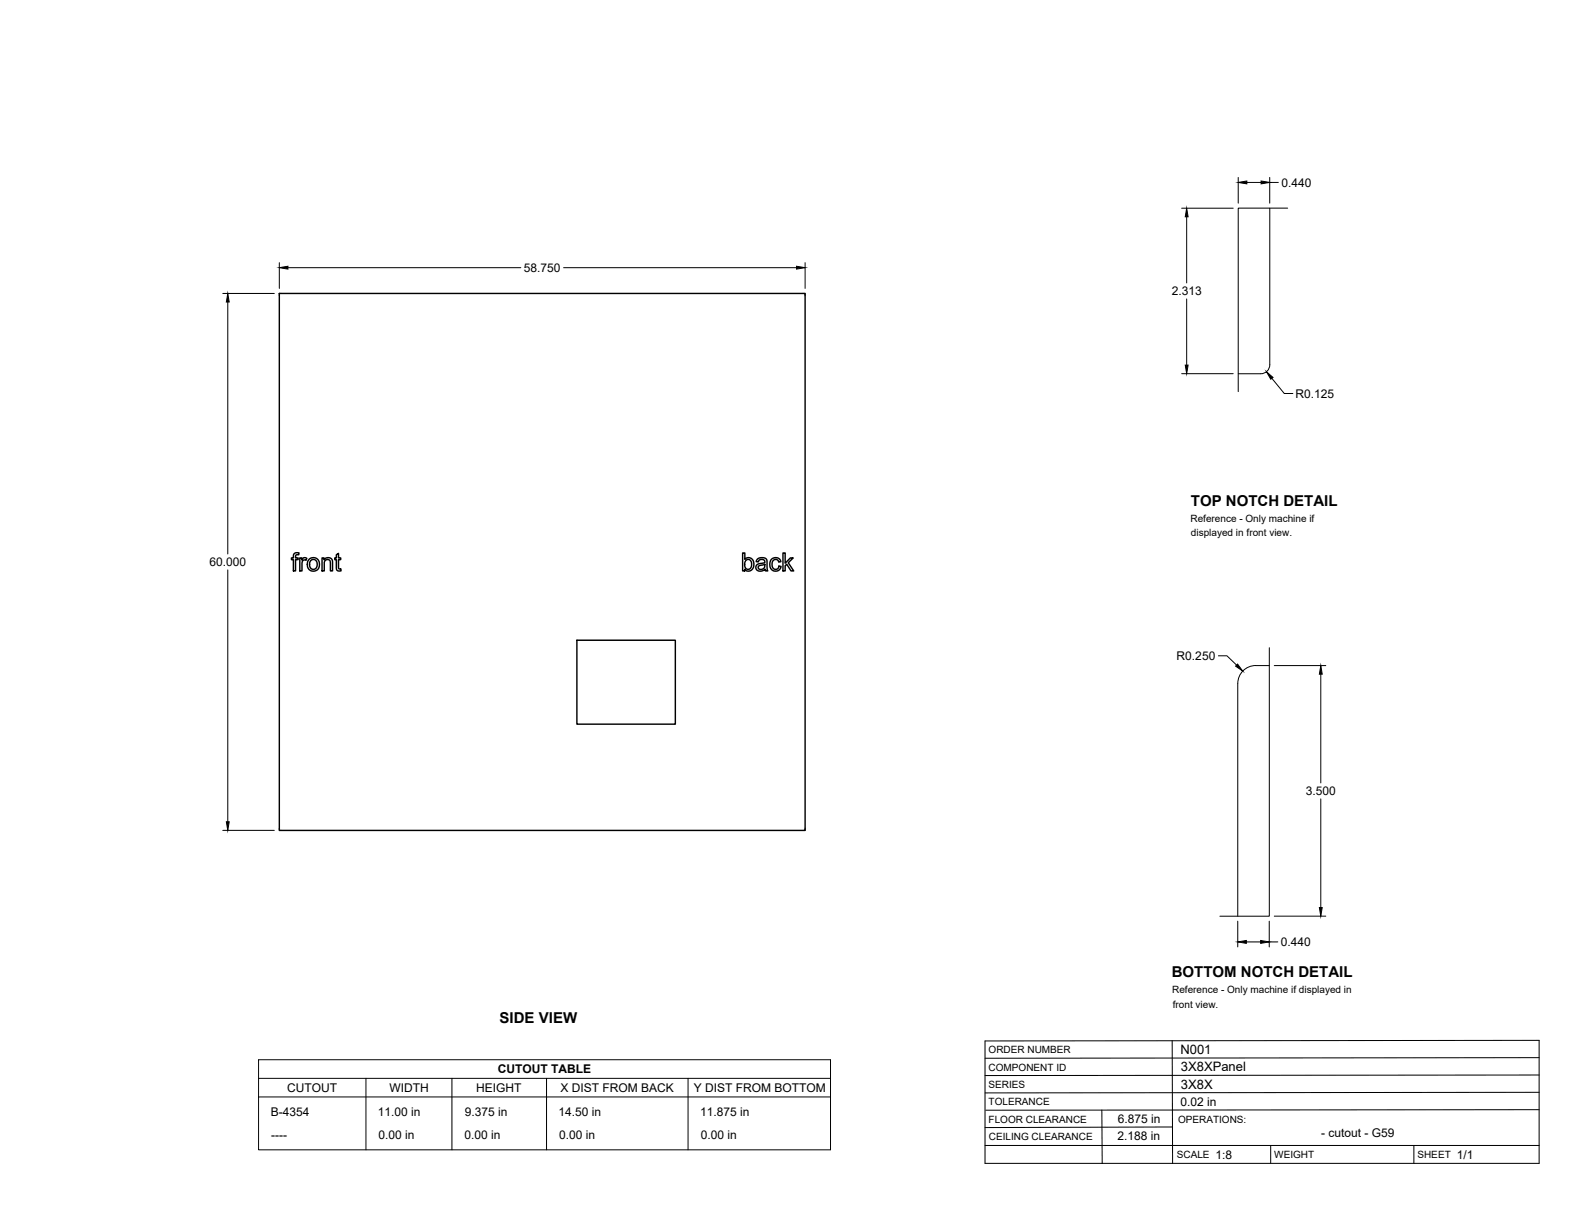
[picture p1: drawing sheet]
<svg xmlns="http://www.w3.org/2000/svg" width="559mm" height="432mm" viewBox="0 0 559 432" stroke-linecap="round" stroke-linejoin="round" font-family="sans-serif">
<!-- layer: Visible -->
<g fill="none" stroke="#000" stroke-width=".51">
<path d="M99.1 104.1h186.5v190.5h-186.5zM104.4 196.4l.7-.3 1 .1-.1 .7a.73 .73 0 0 0-.8-.1 .73 .73 0 0 0-.3 .7v.5h.9v.6h-.9v4h-.8v-4h-.7v-.6h.7v-1zM106.4 198h.7v.6a1.12 1.12 0 0 1 1.8-.5l-.3 .7-.4-.1a1.06 1.06 0 0 0-1.1 1.5v2.4h-.7zM109.7 198.4l1-.5a2.33 2.33 0 0 1 2.6 2.9 2.33 2.33 0 0 1-3.7 1.2l-.5-1.3a2.56 2.56 0 0 1 .6-2.3zM110.2 198.9l1.3-.4 .9 .8 .1 1.4-.7 1.1-.9 .2-.9-.7-.2-1.2zM114.3 198h.7v.6a1.64 1.64 0 0 1 1.9-.7 1.64 1.64 0 0 1 1.1 1.8v2.9h-.8l-.1-3.7-.9-.4-.8 .3-.4 .8v3h-.7zM119.3 196.8l.8-.5v1.7h.8v.6h-.8v3.1l.8 .2 .1 .6-.6 .1a1.02 1.02 0 0 1-1.1-1.4v-2.6h-.5v-.6h.5zM263.5 196.2h.8v2.3a1.92 1.92 0 0 1 2.3-.3 1.92 1.92 0 0 1 .9 2.2l-.3 1.2a1.74 1.74 0 0 1-3 .4v.6h-.7zM264.6 198.9l.5-.3a1.77 1.77 0 0 1 1.7 1.2 1.77 1.77 0 0 1-.8 2l-.6 .2-.6-.2a2.15 2.15 0 0 1-.6-2.2zM268.7 198.4l1.7-.6 1.5 .5 .2 .6 .3 3.7h-.8l-.2-.6a1.76 1.76 0 0 1-1.9 .7 1.76 1.76 0 0 1-1.3-1.6l.6-.9 1.7-.4a.68 .68 0 0 0 .8-.6 .68 .68 0 0 0-.8-.7 1.11 1.11 0 0 0-1.5 .9l-.7-.1zM273.7 198.5a1.95 1.95 0 0 1 1.9-.7 1.95 1.95 0 0 1 1.5 1.5l-.8 .1a1.26 1.26 0 0 0-1.6-.8 1.26 1.26 0 0 0-.8 1.7l.2 .9 .5 .6a1.16 1.16 0 0 0 1.8-.9l.7 .1-.3 .9a2.06 2.06 0 0 1-2.5 .6 2.06 2.06 0 0 1-1.2-2.2zM277.8 196.2h.8v3.6l1.8-1.8h1l-1.7 1.7 1.9 2.9h-1l-1.5-2.4-.5 .5v1.9h-.8z"/>
<path d="M269.2 200.8l1.4-.3a.43 .43 0 0 1 .5-.2 .43 .43 0 0 1 .3 .5 1.25 1.25 0 0 1-1 1.2 1.25 1.25 0 0 1-1.4-.7zM204.7 227.2h34.9v29.7h-34.9z"/>
</g>
<!-- layer: Reference -->
<path d="M450.5 73.9v55.5a3.2 3.2 0 0 1-3.2 3.2h-8M456.9 73.9h-17.6v65.1M99.9 104.1h-.8v.8M284.8 104.1h.8v.8M450.3 236.2a12.8 12.8 0 0 0-7.7 .6 6.4 6.4 0 0 0-3.4 5.7l-.1 82.6M450.3 229.8v95.3h-17.5M99.1 293.8v.8h.8M285.6 293.8v.8h-.8" fill="none" stroke="#000" stroke-width=".35"/>
<!-- layer: Titleblock -->
<path d="M349.5 369.3l196.6-.2v43.7h-196.6zM415.9 369.3l.1 43.5M546.1 375.3l-196.6 .2M390.9 393.9l.2 18.9M416 399.9l-66.5 .2M546.1 393.7l-196.3 .2M546.1 387.6l-196.6 .2M546.1 381.4l-196.6 .2M349.5 406.4h196.6M450.8 406.4v6.4M501.6 406.4v6.4" fill="none" stroke="#000" stroke-width=".36"/>
<!-- layer: Custom Tables -->
<path d="M91.7 376h203v32h-203zM91.7 382.6h203M91.7 389.2h203M129.8 382.6v25.4M160.3 382.6v25.4M193.9 382.6v25.4M244.1 382.6v25.4" fill="none" stroke="#000" stroke-width=".35"/>
<!-- layer: FD_Dimensions -->
<g fill="none" stroke="#000" stroke-width=".35">
<path d="M419.2 73.9h18.3M421 76.9v23.5M439.3 62.9v9.2M442.4 64.7h5M450.5 62.9v9.2M450.5 64.7h3M99.1 93.2v9.1M102.2 95h82.6M200 95h82.6M285.6 93.2v9.1M79 104.1h18.3M80.8 107.2v89.4"/>
<path d="M421 106.1v23.4M419.2 132.6h18.3M451.3 134.2l4.4 5.4h3M80.8 202.2v89.4M432.3 232.7h3l3.4 3.3M452.1 236.2h18.3M468.6 239.2v38.6M79 294.6h18.3M468.6 283.4v38.6M439.1 326.8v9.2M442.2 334.2h5.1M450.3 326.8v9.2"/>
<path d="M450.3 334.2h3.1M452.1 325.1h18.3"/>
</g>
<g fill="#000" stroke="#000" stroke-width=".35">
<path d="M421 73.9l.5 3h-1zM439.3 64.7l3.1-.5v1zM447.4 64.2l3.1 .5-3.1 .5zM99.1 95l3.1-.5v1zM282.6 94.5l3 .5-3 .5zM80.8 104.1l.5 3.1h-1zM420.5 129.5h1l-.5 3.1zM449.3 131.9l2.4 2-.8 .7zM439.1 235.6l1.8 2.5-2.5-1.8zM468.6 236.2l.5 3h-1zM80.3 291.6h1l-.5 3zM439.1 334.2l3.1-.5v1z"/>
<path d="M447.3 333.7l3 .5-3 .5zM468.1 322h1l-.5 3.1z"/>
</g>
<g font-size="5.3">
<text x="422.6" y="179.5">TOP NOTCH DETAIL</text>
<text x="415.8" y="346.8">BOTTOM NOTCH DETAIL</text>
<text x="177.3" y="363.1">SIDE VIEW</text>
</g>
<g font-size="4.6">
<text x="418.8" y="373.8">N001</text>
<text x="419" y="380.1">3X8XPanel</text>
<text x="419" y="386.2">3X8X</text>
</g>
<g font-size="4.3">
<text x="454.6" y="66.2">0.440</text>
<text x="185.9" y="96.5">58.750</text>
<text x="415.7" y="104.7">2.313</text>
<text x="459.6" y="141.1">R0.125</text>
<text x="74.3" y="200.9">60.000</text>
<text x="417.5" y="234.2">R0.250</text>
<text x="463.3" y="282.1">3.500</text>
<text x="454.5" y="335.7">0.440</text>
<text x="176.6" y="380.8">CUTOUT TABLE</text>
<text x="101.9" y="387.4">CUTOUT</text>
<text x="138.2" y="387.4">WIDTH</text>
<text x="169" y="387.4">HEIGHT</text>
<text x="198.9" y="387.4">X DIST FROM BACK</text>
<text x="246.1" y="387.4">Y DIST FROM BOTTOM</text>
<text x="418.8" y="392.4">0.02 in</text>
<text x="96.1" y="396.1">B-4354</text>
<text x="134.1" y="396.1">11.00 in</text>
<text x="164.9" y="396.1">9.375 in</text>
<text x="198.2" y="396.1">14.50 in</text>
<text x="248.4" y="396.1">11.875 in</text>
<text x="396.6" y="398.3">6.875 in</text>
<text x="96.2" y="404">----</text>
<text x="134.3" y="404">0.00 in</text>
<text x="164.8" y="404">0.00 in</text>
<text x="198.4" y="404">0.00 in</text>
<text x="248.6" y="404">0.00 in</text>
<text x="396.5" y="404.3">2.188 in</text>
<text x="468.8" y="403.3">- cutout - G59</text>
<text x="431.3" y="411.1">1:8</text>
<text x="516.9" y="411.1">1/1</text>
</g>
<g font-size="3.5">
<text x="422.4" y="185">Reference - Only machine if</text>
<text x="422.6" y="190.2">displayed in front view.</text>
<text x="415.9" y="352.4">Reference - Only machine if displayed in</text>
<text x="416.1" y="357.5">front view.</text>
<text x="350.8" y="373.6">ORDER NUMBER</text>
<text x="350.8" y="379.9">COMPONENT ID</text>
<text x="350.8" y="386.1">SERIES</text>
<text x="350.8" y="392.2">TOLERANCE</text>
<text x="350.8" y="398.4">FLOOR CLEARANCE</text>
<text x="418" y="398.4">OPERATIONS:</text>
<text x="350.8" y="404.4">CEILING CLEARANCE</text>
<text x="417.5" y="410.9">SCALE</text>
<text x="452.1" y="410.9">WEIGHT</text>
<text x="502.9" y="410.9">SHEET</text>
</g>
</svg>
